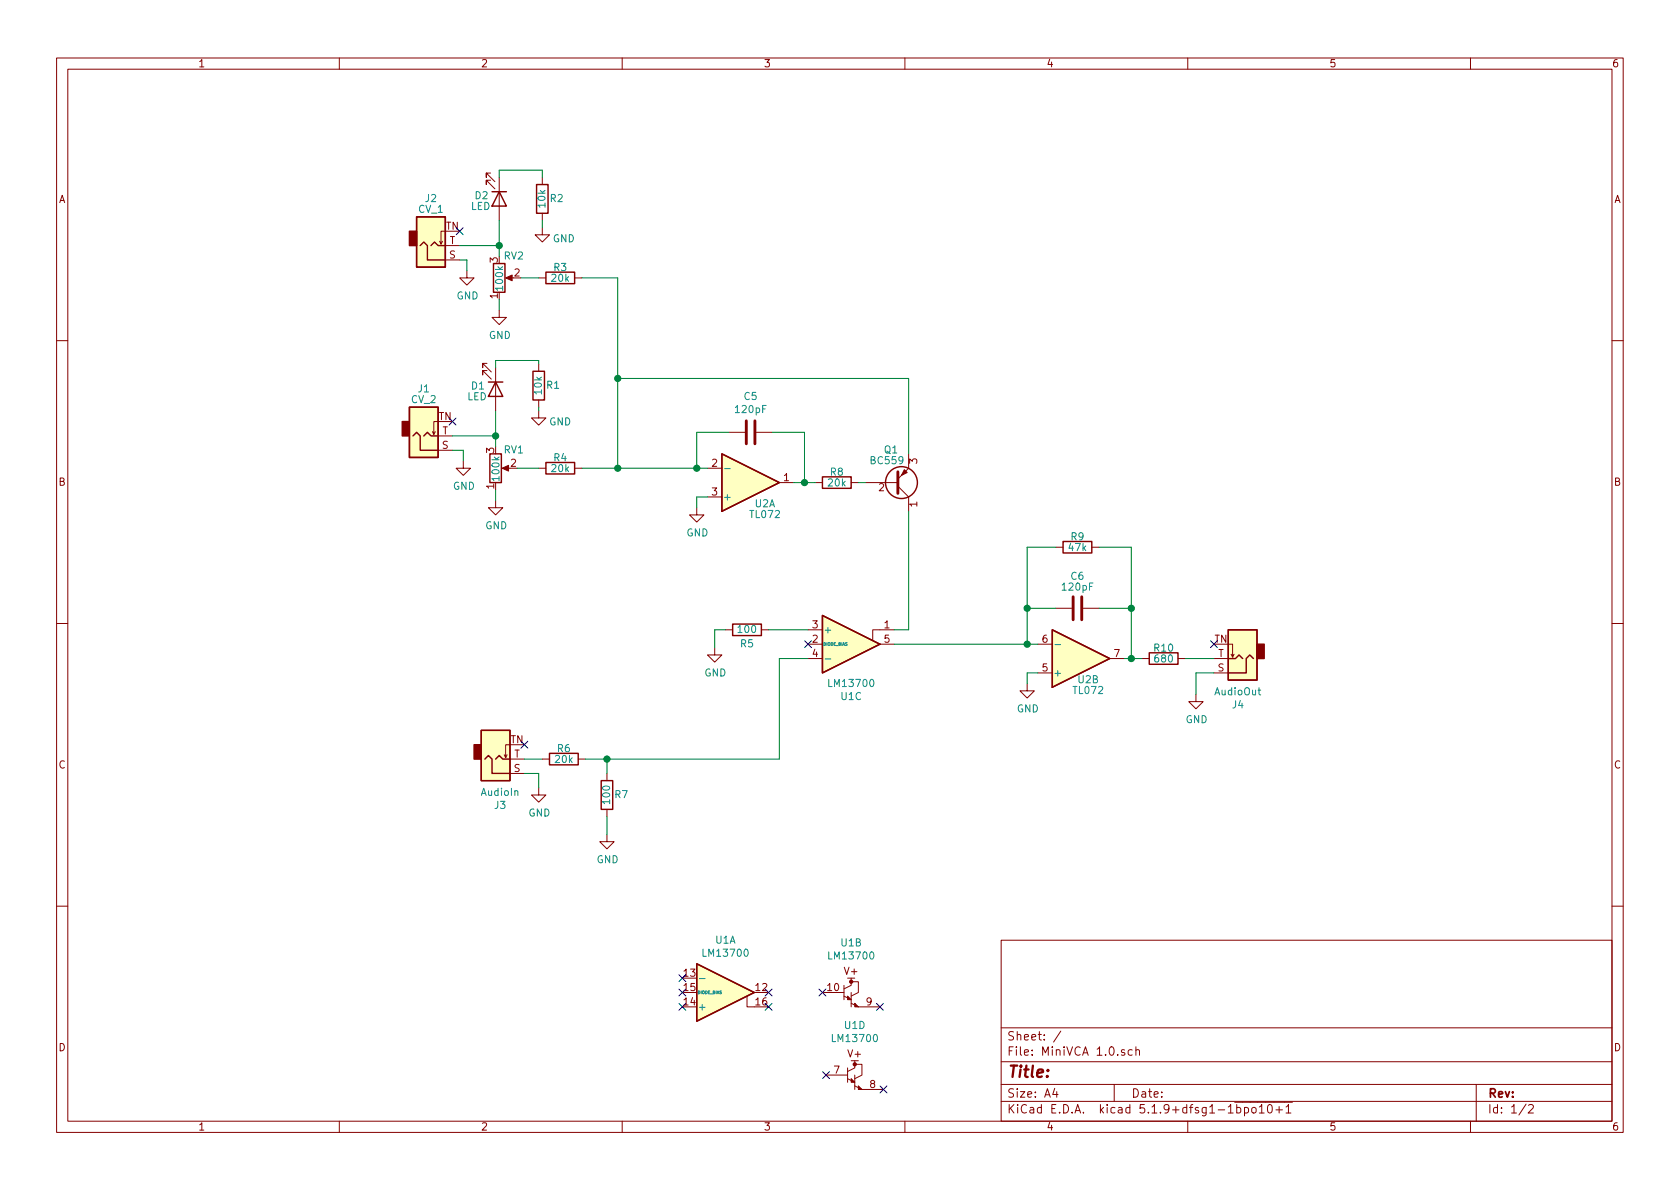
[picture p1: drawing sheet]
EESchema Schematic File Version 4
EELAYER 30 0
EELAYER END
$Descr A4 11693 8268
encoding utf-8
Sheet 1 2
Title ""
Date ""
Rev ""
Comp ""
Comment1 ""
Comment2 ""
Comment3 ""
Comment4 ""
$EndDescr
$Comp
L Amplifier_Operational:LM13700 U1
U 2 1
P 6025 6900
F 0 "U1" H 5925 7248 50  0000 C CNN
F 1 "LM13700" H 5925 7157 50  0000 C CNN
F 2 "Package_DIP:DIP-16_W10.16mm_LongPads" H 5725 6925 50  0001 C CNN
F 3 "http://www.ti.com/lit/ds/symlink/lm13700.pdf" H 5725 6925 50  0001 C CNN
	2    6025 6900
	1    0    0    -1  
$EndComp
$Comp
L Amplifier_Operational:LM13700 U1
U 4 1
P 6050 7475
F 0 "U1" H 5950 7823 50  0000 C CNN
F 1 "LM13700" H 5950 7732 50  0000 C CNN
F 2 "Package_DIP:DIP-16_W10.16mm_LongPads" H 5750 7500 50  0001 C CNN
F 3 "http://www.ti.com/lit/ds/symlink/lm13700.pdf" H 5750 7500 50  0001 C CNN
	4    6050 7475
	1    0    0    -1  
$EndComp
NoConn ~ 6125 7000
NoConn ~ 5725 6900
NoConn ~ 5750 7475
NoConn ~ 6150 7575
NoConn ~ 5350 6900
NoConn ~ 5350 7000
NoConn ~ 4750 6800
NoConn ~ 4750 6900
NoConn ~ 4750 7000
$Comp
L Amplifier_Operational:TL072 U2
U 1 1
P 5225 3500
F 0 "U2" H 5325 3650 50  0000 C CNN
F 1 "TL072" H 5325 3725 50  0000 C CNN
F 2 "Package_DIP:DIP-8_W7.62mm_Socket_LongPads" H 5225 3500 50  0001 C CNN
F 3 "http://www.ti.com/lit/ds/symlink/tl071.pdf" H 5225 3500 50  0001 C CNN
	1    5225 3500
	1    0    0    1   
$EndComp
$Comp
L Amplifier_Operational:TL072 U2
U 2 1
P 7525 4725
F 0 "U2" H 7575 4875 50  0000 C CNN
F 1 "TL072" H 7575 4950 50  0000 C CNN
F 2 "Package_DIP:DIP-8_W7.62mm_Socket_LongPads" H 7525 4725 50  0001 C CNN
F 3 "http://www.ti.com/lit/ds/symlink/tl071.pdf" H 7525 4725 50  0001 C CNN
	2    7525 4725
	1    0    0    1   
$EndComp
$Comp
L power:GND #PWR0101
U 1 1
P 4850 3675
F 0 "#PWR0101" H 4850 3425 50  0001 C CNN
F 1 "GND" H 4855 3502 50  0000 C CNN
F 2 "" H 4850 3675 50  0001 C CNN
F 3 "" H 4850 3675 50  0001 C CNN
	1    4850 3675
	1    0    0    -1  
$EndComp
Wire Wire Line
	4925 3600 4850 3600
Wire Wire Line
	4850 3600 4850 3675
$Comp
L power:GND #PWR0102
U 1 1
P 7150 4900
F 0 "#PWR0102" H 7150 4650 50  0001 C CNN
F 1 "GND" H 7155 4727 50  0000 C CNN
F 2 "" H 7150 4900 50  0001 C CNN
F 3 "" H 7150 4900 50  0001 C CNN
	1    7150 4900
	1    0    0    -1  
$EndComp
Wire Wire Line
	7225 4825 7150 4825
Wire Wire Line
	7150 4825 7150 4900
$Comp
L Device:R_POT RV2
U 1 1
P 3475 2075
F 0 "RV2" H 3650 1925 50  0000 R CNN
F 1 "100k" V 3475 2175 50  0000 R CNN
F 2 "benjiaomodular:Potentiometer_RV09" H 3475 2075 50  0001 C CNN
F 3 "~" H 3475 2075 50  0001 C CNN
	1    3475 2075
	1    0    0    1   
$EndComp
$Comp
L Device:R_POT RV1
U 1 1
P 3450 3400
F 0 "RV1" H 3650 3275 50  0000 R CNN
F 1 "100k" V 3450 3500 50  0000 R CNN
F 2 "benjiaomodular:Potentiometer_RV09" H 3450 3400 50  0001 C CNN
F 3 "~" H 3450 3400 50  0001 C CNN
	1    3450 3400
	1    0    0    1   
$EndComp
$Comp
L power:GND #PWR0103
U 1 1
P 3475 2300
F 0 "#PWR0103" H 3475 2050 50  0001 C CNN
F 1 "GND" H 3480 2127 50  0000 C CNN
F 2 "" H 3475 2300 50  0001 C CNN
F 3 "" H 3475 2300 50  0001 C CNN
	1    3475 2300
	1    0    0    -1  
$EndComp
Wire Wire Line
	3475 2225 3475 2300
$Comp
L power:GND #PWR0104
U 1 1
P 3450 3625
F 0 "#PWR0104" H 3450 3375 50  0001 C CNN
F 1 "GND" H 3455 3452 50  0000 C CNN
F 2 "" H 3450 3625 50  0001 C CNN
F 3 "" H 3450 3625 50  0001 C CNN
	1    3450 3625
	1    0    0    -1  
$EndComp
Wire Wire Line
	3450 3550 3450 3625
$Comp
L Connector:AudioJack2_SwitchT J1
U 1 1
P 2950 3175
F 0 "J1" H 2950 2850 50  0000 C CNN
F 1 "CV_2" H 2950 2925 50  0000 C CNN
F 2 "benjiaomodular:AudioJack_3.5mm" H 2950 3175 50  0001 C CNN
F 3 "~" H 2950 3175 50  0001 C CNN
	1    2950 3175
	1    0    0    1   
$EndComp
$Comp
L Connector:AudioJack2_SwitchT J2
U 1 1
P 3000 1850
F 0 "J2" H 3000 1525 50  0000 C CNN
F 1 "CV_1" H 3000 1600 50  0000 C CNN
F 2 "benjiaomodular:AudioJack_3.5mm" H 3000 1850 50  0001 C CNN
F 3 "~" H 3000 1850 50  0001 C CNN
	1    3000 1850
	1    0    0    1   
$EndComp
$Comp
L Connector:AudioJack2_SwitchT J3
U 1 1
P 3450 5425
F 0 "J3" H 3482 5750 50  0000 C CNN
F 1 "AudioIn" H 3482 5659 50  0000 C CNN
F 2 "benjiaomodular:AudioJack_3.5mm" H 3450 5425 50  0001 C CNN
F 3 "~" H 3450 5425 50  0001 C CNN
	1    3450 5425
	1    0    0    1   
$EndComp
$Comp
L Connector:AudioJack2_SwitchT J4
U 1 1
P 8650 4725
F 0 "J4" H 8682 5050 50  0000 C CNN
F 1 "AudioOut" H 8682 4959 50  0000 C CNN
F 2 "benjiaomodular:AudioJack_3.5mm" H 8650 4725 50  0001 C CNN
F 3 "~" H 8650 4725 50  0001 C CNN
	1    8650 4725
	-1   0    0    1   
$EndComp
$Comp
L power:GND #PWR0105
U 1 1
P 3250 2025
F 0 "#PWR0105" H 3250 1775 50  0001 C CNN
F 1 "GND" H 3255 1852 50  0000 C CNN
F 2 "" H 3250 2025 50  0001 C CNN
F 3 "" H 3250 2025 50  0001 C CNN
	1    3250 2025
	1    0    0    -1  
$EndComp
Wire Wire Line
	3200 1950 3250 1950
Wire Wire Line
	3250 1950 3250 2025
$Comp
L power:GND #PWR0106
U 1 1
P 3225 3350
F 0 "#PWR0106" H 3225 3100 50  0001 C CNN
F 1 "GND" H 3230 3177 50  0000 C CNN
F 2 "" H 3225 3350 50  0001 C CNN
F 3 "" H 3225 3350 50  0001 C CNN
	1    3225 3350
	1    0    0    -1  
$EndComp
Wire Wire Line
	3150 3275 3225 3275
Wire Wire Line
	3225 3275 3225 3350
NoConn ~ 3150 3075
NoConn ~ 3200 1750
Wire Wire Line
	3200 1850 3475 1850
Wire Wire Line
	3150 3175 3450 3175
Wire Wire Line
	3450 3175 3450 3250
$Comp
L Device:R R3
U 1 1
P 3900 2075
F 0 "R3" V 3825 2075 50  0000 C CNN
F 1 "20k" V 3900 2075 50  0000 C CNN
F 2 "Resistor_THT:R_Axial_DIN0207_L6.3mm_D2.5mm_P7.62mm_Horizontal" V 3830 2075 50  0001 C CNN
F 3 "~" H 3900 2075 50  0001 C CNN
	1    3900 2075
	0    1    1    0   
$EndComp
$Comp
L Device:R R4
U 1 1
P 3900 3400
F 0 "R4" V 3825 3400 50  0000 C CNN
F 1 "20k" V 3900 3400 50  0000 C CNN
F 2 "Resistor_THT:R_Axial_DIN0207_L6.3mm_D2.5mm_P7.62mm_Horizontal" V 3830 3400 50  0001 C CNN
F 3 "~" H 3900 3400 50  0001 C CNN
	1    3900 3400
	0    1    1    0   
$EndComp
Wire Wire Line
	3625 2075 3750 2075
Wire Wire Line
	3600 3400 3750 3400
Wire Wire Line
	4050 2075 4300 2075
Wire Wire Line
	4300 2075 4300 2775
Wire Wire Line
	4300 3400 4050 3400
$Comp
L Device:LED D2
U 1 1
P 3475 1525
F 0 "D2" V 3450 1350 50  0000 L CNN
F 1 "LED" V 3525 1325 50  0000 L CNN
F 2 "LED_THT:LED_D3.0mm" H 3475 1525 50  0001 C CNN
F 3 "~" H 3475 1525 50  0001 C CNN
	1    3475 1525
	0    1    1    0   
$EndComp
Wire Wire Line
	3475 1675 3475 1850
$Comp
L power:GND #PWR0107
U 1 1
P 3775 1725
F 0 "#PWR0107" H 3775 1475 50  0001 C CNN
F 1 "GND" H 3925 1650 50  0000 C CNN
F 2 "" H 3775 1725 50  0001 C CNN
F 3 "" H 3775 1725 50  0001 C CNN
	1    3775 1725
	1    0    0    -1  
$EndComp
$Comp
L Device:R R2
U 1 1
P 3775 1525
F 0 "R2" H 3675 1525 50  0000 C CNN
F 1 "10k" V 3775 1525 50  0000 C CNN
F 2 "Resistor_THT:R_Axial_DIN0207_L6.3mm_D2.5mm_P7.62mm_Horizontal" V 3705 1525 50  0001 C CNN
F 3 "~" H 3775 1525 50  0001 C CNN
	1    3775 1525
	-1   0    0    1   
$EndComp
Wire Wire Line
	3775 1375 3775 1325
Wire Wire Line
	3775 1325 3475 1325
Wire Wire Line
	3475 1325 3475 1375
Wire Wire Line
	3475 1925 3475 1850
Connection ~ 3475 1850
$Comp
L Device:LED D1
U 1 1
P 3450 2850
F 0 "D1" V 3425 2675 50  0000 L CNN
F 1 "LED" V 3500 2650 50  0000 L CNN
F 2 "LED_THT:LED_D3.0mm" H 3450 2850 50  0001 C CNN
F 3 "~" H 3450 2850 50  0001 C CNN
	1    3450 2850
	0    1    1    0   
$EndComp
$Comp
L Device:R R1
U 1 1
P 3750 2825
F 0 "R1" H 3650 2825 50  0000 C CNN
F 1 "10k" V 3750 2825 50  0000 C CNN
F 2 "Resistor_THT:R_Axial_DIN0207_L6.3mm_D2.5mm_P7.62mm_Horizontal" V 3680 2825 50  0001 C CNN
F 3 "~" H 3750 2825 50  0001 C CNN
	1    3750 2825
	-1   0    0    1   
$EndComp
$Comp
L power:GND #PWR0108
U 1 1
P 3750 3000
F 0 "#PWR0108" H 3750 2750 50  0001 C CNN
F 1 "GND" H 3900 2925 50  0000 C CNN
F 2 "" H 3750 3000 50  0001 C CNN
F 3 "" H 3750 3000 50  0001 C CNN
	1    3750 3000
	1    0    0    -1  
$EndComp
Wire Wire Line
	3450 2700 3450 2650
Wire Wire Line
	3450 2650 3750 2650
Wire Wire Line
	3750 2650 3750 2675
Wire Wire Line
	3450 3000 3450 3175
Wire Wire Line
	3750 2975 3750 3000
Connection ~ 3450 3175
Wire Wire Line
	3775 1675 3775 1725
Wire Wire Line
	4300 3400 4850 3400
Connection ~ 4300 3400
$Comp
L Device:C C5
U 1 1
P 5225 3150
F 0 "C5" V 4973 3150 50  0000 C CNN
F 1 "120pF" V 5064 3150 50  0000 C CNN
F 2 "Capacitor_THT:C_Disc_D3.8mm_W2.6mm_P2.50mm" H 5263 3000 50  0001 C CNN
F 3 "~" H 5225 3150 50  0001 C CNN
	1    5225 3150
	0    1    1    0   
$EndComp
Wire Wire Line
	5075 3150 4850 3150
Wire Wire Line
	4850 3150 4850 3400
Connection ~ 4850 3400
Wire Wire Line
	4850 3400 4925 3400
Wire Wire Line
	5375 3150 5600 3150
Wire Wire Line
	5600 3150 5600 3500
Wire Wire Line
	5600 3500 5525 3500
$Comp
L Transistor_BJT:BC559 Q1
U 1 1
P 6225 3500
F 0 "Q1" H 6150 3275 50  0000 L CNN
F 1 "BC559" H 6050 3350 50  0000 L CNN
F 2 "Package_TO_SOT_THT:TO-92_Inline" H 6425 3425 50  0001 L CIN
F 3 "https://www.onsemi.com/pub/Collateral/BC556BTA-D.pdf" H 6225 3500 50  0001 L CNN
	1    6225 3500
	1    0    0    1   
$EndComp
$Comp
L Device:R R8
U 1 1
P 5825 3500
F 0 "R8" V 5750 3500 50  0000 C CNN
F 1 "20k" V 5825 3500 50  0000 C CNN
F 2 "Resistor_THT:R_Axial_DIN0207_L6.3mm_D2.5mm_P7.62mm_Horizontal" V 5755 3500 50  0001 C CNN
F 3 "~" H 5825 3500 50  0001 C CNN
	1    5825 3500
	0    1    1    0   
$EndComp
Wire Wire Line
	5600 3500 5675 3500
Connection ~ 5600 3500
Wire Wire Line
	5975 3500 6025 3500
Wire Wire Line
	6325 3300 6325 2775
Wire Wire Line
	6325 2775 4300 2775
Connection ~ 4300 2775
Wire Wire Line
	4300 2775 4300 3400
NoConn ~ 5625 4625
Wire Wire Line
	6325 3700 6325 4525
Wire Wire Line
	6325 4525 6225 4525
$Comp
L Amplifier_Operational:LM13700 U1
U 3 1
P 5925 4625
F 0 "U1" H 5925 4992 50  0000 C CNN
F 1 "LM13700" H 5925 4901 50  0000 C CNN
F 2 "Package_DIP:DIP-16_W10.16mm_LongPads" H 5625 4650 50  0001 C CNN
F 3 "http://www.ti.com/lit/ds/symlink/lm13700.pdf" H 5625 4650 50  0001 C CNN
	3    5925 4625
	1    0    0    1   
$EndComp
Wire Wire Line
	6225 4625 7150 4625
$Comp
L Device:C C6
U 1 1
P 7500 4375
F 0 "C6" V 7275 4375 50  0000 C CNN
F 1 "120pF" V 7350 4375 50  0000 C CNN
F 2 "Capacitor_THT:C_Disc_D3.8mm_W2.6mm_P2.50mm" H 7538 4225 50  0001 C CNN
F 3 "~" H 7500 4375 50  0001 C CNN
	1    7500 4375
	0    1    1    0   
$EndComp
$Comp
L Device:R R9
U 1 1
P 7500 3950
F 0 "R9" V 7425 3950 50  0000 C CNN
F 1 "47k" V 7500 3950 50  0000 C CNN
F 2 "Resistor_THT:R_Axial_DIN0207_L6.3mm_D2.5mm_P7.62mm_Horizontal" V 7430 3950 50  0001 C CNN
F 3 "~" H 7500 3950 50  0001 C CNN
	1    7500 3950
	0    1    1    0   
$EndComp
Wire Wire Line
	7350 3950 7150 3950
Wire Wire Line
	7150 3950 7150 4375
Connection ~ 7150 4625
Wire Wire Line
	7150 4625 7225 4625
Wire Wire Line
	7350 4375 7150 4375
Wire Wire Line
	7150 4375 7150 4625
Wire Wire Line
	7650 3950 7875 3950
Wire Wire Line
	7875 3950 7875 4375
Wire Wire Line
	7875 4725 7825 4725
Wire Wire Line
	7650 4375 7875 4375
Wire Wire Line
	7875 4375 7875 4725
$Comp
L Device:R R10
U 1 1
P 8100 4725
F 0 "R10" V 8025 4725 50  0000 C CNN
F 1 "680" V 8100 4725 50  0000 C CNN
F 2 "Resistor_THT:R_Axial_DIN0207_L6.3mm_D2.5mm_P7.62mm_Horizontal" V 8030 4725 50  0001 C CNN
F 3 "~" H 8100 4725 50  0001 C CNN
	1    8100 4725
	0    1    1    0   
$EndComp
Wire Wire Line
	7950 4725 7875 4725
Connection ~ 7875 4725
NoConn ~ 8450 4625
Wire Wire Line
	8250 4725 8450 4725
$Comp
L power:GND #PWR0109
U 1 1
P 8325 4975
F 0 "#PWR0109" H 8325 4725 50  0001 C CNN
F 1 "GND" H 8330 4802 50  0000 C CNN
F 2 "" H 8325 4975 50  0001 C CNN
F 3 "" H 8325 4975 50  0001 C CNN
	1    8325 4975
	1    0    0    -1  
$EndComp
Wire Wire Line
	8450 4825 8325 4825
Wire Wire Line
	8325 4825 8325 4975
$Comp
L Device:R R6
U 1 1
P 3925 5425
F 0 "R6" V 3850 5425 50  0000 C CNN
F 1 "20k" V 3925 5425 50  0000 C CNN
F 2 "Resistor_THT:R_Axial_DIN0207_L6.3mm_D2.5mm_P7.62mm_Horizontal" V 3855 5425 50  0001 C CNN
F 3 "~" H 3925 5425 50  0001 C CNN
	1    3925 5425
	0    1    1    0   
$EndComp
Wire Wire Line
	3650 5425 3775 5425
$Comp
L power:GND #PWR0110
U 1 1
P 3750 5625
F 0 "#PWR0110" H 3750 5375 50  0001 C CNN
F 1 "GND" H 3755 5452 50  0000 C CNN
F 2 "" H 3750 5625 50  0001 C CNN
F 3 "" H 3750 5625 50  0001 C CNN
	1    3750 5625
	1    0    0    -1  
$EndComp
Wire Wire Line
	3650 5525 3750 5525
Wire Wire Line
	3750 5525 3750 5625
$Comp
L Device:R R7
U 1 1
P 4225 5675
F 0 "R7" H 4125 5675 50  0000 C CNN
F 1 "100" V 4225 5675 50  0000 C CNN
F 2 "Resistor_THT:R_Axial_DIN0207_L6.3mm_D2.5mm_P7.62mm_Horizontal" V 4155 5675 50  0001 C CNN
F 3 "~" H 4225 5675 50  0001 C CNN
	1    4225 5675
	-1   0    0    1   
$EndComp
$Comp
L power:GND #PWR0111
U 1 1
P 4225 5950
F 0 "#PWR0111" H 4225 5700 50  0001 C CNN
F 1 "GND" H 4230 5777 50  0000 C CNN
F 2 "" H 4225 5950 50  0001 C CNN
F 3 "" H 4225 5950 50  0001 C CNN
	1    4225 5950
	1    0    0    -1  
$EndComp
Wire Wire Line
	4225 5825 4225 5950
Wire Wire Line
	4075 5425 4225 5425
Wire Wire Line
	4225 5425 4225 5525
$Comp
L Device:R R5
U 1 1
P 5200 4525
F 0 "R5" V 5100 4525 50  0000 C CNN
F 1 "100" V 5200 4525 50  0000 C CNN
F 2 "Resistor_THT:R_Axial_DIN0207_L6.3mm_D2.5mm_P7.62mm_Horizontal" V 5130 4525 50  0001 C CNN
F 3 "~" H 5200 4525 50  0001 C CNN
	1    5200 4525
	0    -1   -1   0   
$EndComp
Wire Wire Line
	5350 4525 5625 4525
$Comp
L power:GND #PWR0112
U 1 1
P 4975 4650
F 0 "#PWR0112" H 4975 4400 50  0001 C CNN
F 1 "GND" H 4980 4477 50  0000 C CNN
F 2 "" H 4975 4650 50  0001 C CNN
F 3 "" H 4975 4650 50  0001 C CNN
	1    4975 4650
	1    0    0    -1  
$EndComp
Wire Wire Line
	5050 4525 4975 4525
Wire Wire Line
	4975 4525 4975 4650
Wire Wire Line
	5425 5425 4225 5425
Connection ~ 4225 5425
Connection ~ 7150 4375
Connection ~ 7875 4375
NoConn ~ 3650 5325
$Sheet
S 10100 8750 1200 1275
U 61F51CE9
F0 "Power" 50
F1 "Power.sch" 50
$EndSheet
Wire Wire Line
	5425 5425 5425 4725
Wire Wire Line
	5425 4725 5625 4725
$Comp
L Amplifier_Operational:LM13700 U1
U 1 1
P 5050 6900
F 0 "U1" H 5050 7267 50  0000 C CNN
F 1 "LM13700" H 5050 7176 50  0000 C CNN
F 2 "Package_DIP:DIP-16_W10.16mm_LongPads" H 4750 6925 50  0001 C CNN
F 3 "http://www.ti.com/lit/ds/symlink/lm13700.pdf" H 4750 6925 50  0001 C CNN
	1    5050 6900
	1    0    0    -1  
$EndComp
$EndSCHEMATC
